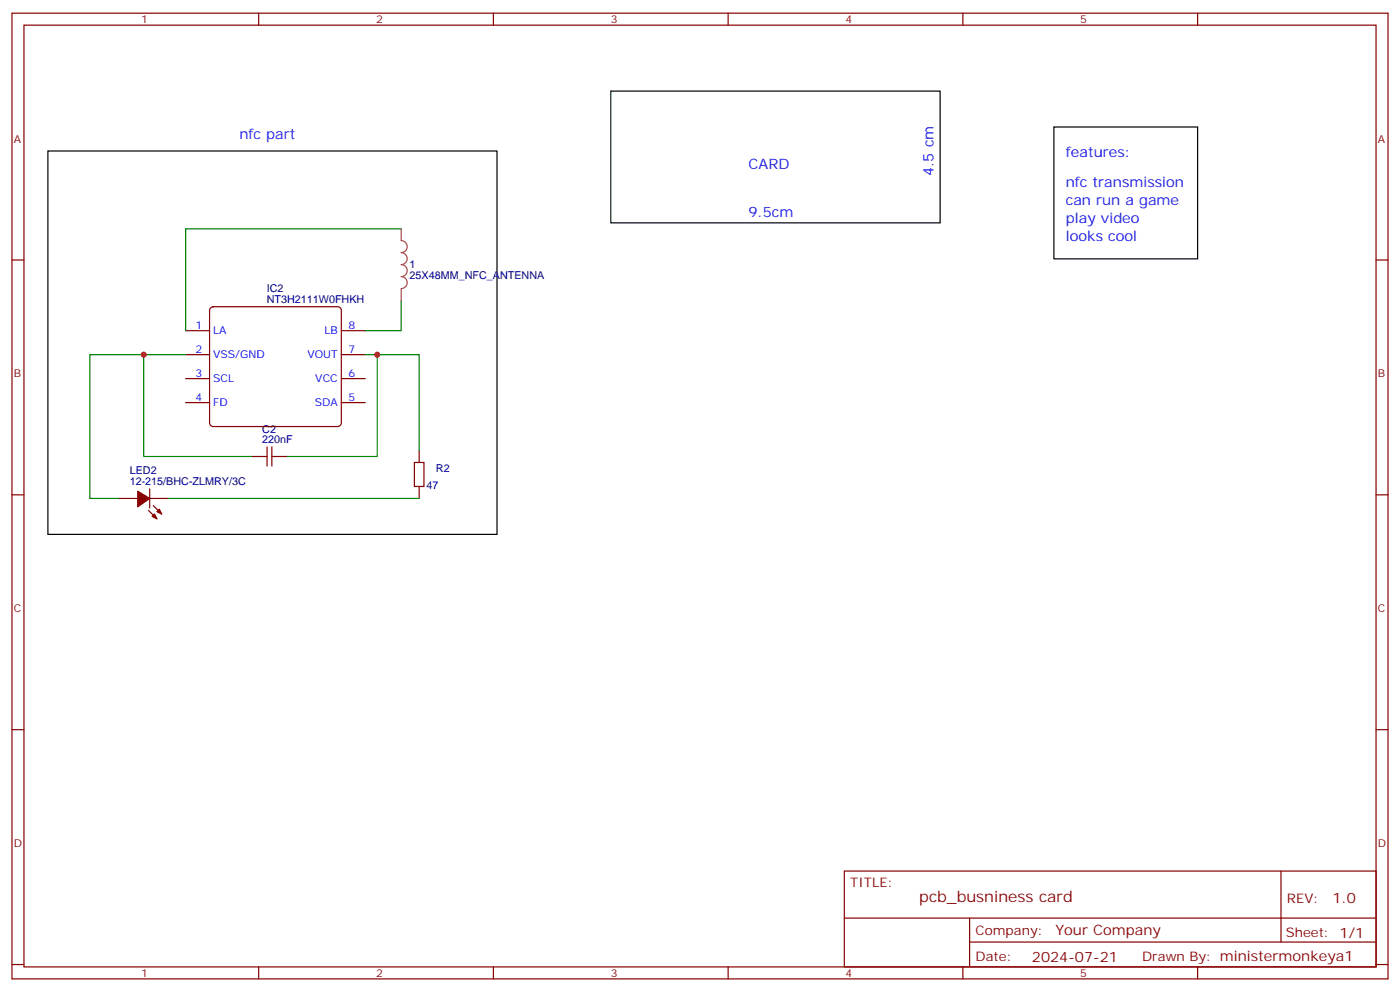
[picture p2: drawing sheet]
<svg xmlns="http://www.w3.org/2000/svg" width="412mm" height="292mm" viewBox="0 0 412 292" stroke-linecap="round" stroke-linejoin="round" font-family="sans-serif">
<g fill="none" stroke="#870000" stroke-width=".35">
<path d="M3.5 3.9h405.4v284.3h-405.4zM7.1 7.4h398.2v277.3h-398.2zM76.2 3.9v3.5M145.3 3.9v3.5M214.5 3.9v3.5M283.6 3.9v3.5M352.8 3.9v3.5M3.5 76.6h3.6M405.3 76.6h3.6M54.7 97.4h7M62 90.7l.8-.4h36.7l.6 .2 .4 .9v33.1l-.2 .7-.8 .4h-36.7l-.6-.2-.5-.9v-33.1zM100.5 97.4h7.1"/>
<path d="M54.7 104.4h7M54.7 118.5h7M54.7 111.5h7M100.5 104.4h7.1M100.5 118.5h7.1M100.5 111.5h7.1M74.1 134.4h4.6M78.7 131.6v5.6M80.1 131.6v5.6M80.1 134.4h4.6M122.1 136.2h2.8v7h-2.8zM123.5 132.6v3.6"/>
<path d="M3.5 145.7h3.6M35.3 146.8h5.3M43.7 150.3l2.5 2.5M44.1 146.8h5.3M44.1 143.9v5.7M45.2 148.9l2.4 2.4M123.5 143.2v3.6M405.3 145.7h3.6M3.5 214.8h3.6M405.3 214.8h3.6M248.7 256.5h156.6v28.2h-156.6zM377.3 256.5v20.9"/>
<path d="M248.7 270.3h156.5M285.6 277.4h119.6M285.6 270.3v14.1M3.5 284h3.6M76.2 284.7v3.5M145.3 284.7v3.5M214.5 284.7v3.5M283.6 284.7v3.5M352.8 284.7v3.5M405.3 284h3.6"/>
</g>
<path d="M118.2 67.4h-63.5v30M118.2 88.5v8.9h-10.6M42.3 104.4v30h31.8M54.7 104.4h-28.2v42.4h8.8M107.6 104.4h15.9v28.2M111.1 104.4v30h-26.4M49.4 146.8h74.1" fill="none" stroke="#008700" stroke-width=".35"/>
<path d="M179.9 26.8h97v38.8h-97zM310.4 37.4h42.4v38.8h-42.4zM14.1 44.4h132.3v112.9h-132.3z" fill="none" stroke="#000" stroke-width=".35"/>
<g fill="#870000" stroke="#870000" stroke-width=".35">
<path d="M46.2 150.6l.7-.7 .7 1.4z"/>
<path d="M45.5 151.3l.7 1.5-1.4-.8z"/>
<path d="M40.6 144.6l3.5 2.2-3.5 2.4z"/>
</g>
<path d="M118.2 67.4v3.5a1.76 1.76 0 0 1 1.7 1.7 1.76 1.76 0 0 1-1.7 1.8 1.76 1.76 0 0 1 1.7 1.7 1.76 1.76 0 0 1-1.7 1.8 1.76 1.76 0 0 1 1.7 1.8 1.76 1.76 0 0 1-1.7 1.7 1.76 1.76 0 0 1 1.7 1.8 1.76 1.76 0 0 1-1.7 1.8M118.2 85.1v3.4" fill="none" stroke="#a64a4a" stroke-width=".35"/>
<g fill="#c00">
<circle cx="42.3" cy="104.4" r=".88"/>
<circle cx="111.1" cy="104.4" r=".88"/>
</g>
<text font-size="4.6" fill="#800" x="270.8" y="265.5">pcb_busniness card</text>
<g font-size="4.2" fill="#00f">
<text x="70.6" y="40.9">nfc part</text>
<text x="314" y="46.2">features:</text>
<text x="220.5" y="49.7">CARD</text>
<text x="275" y="51.8" transform="rotate(-90 275 51.8)">4.5 cm</text>
<text x="314" y="55">nfc transmission</text>
<text x="220.5" y="63.9">9.5cm</text>
<text x="314" y="60.3">can run a game</text>
<text x="314" y="65.6">play video</text>
<text x="314" y="70.9">looks cool</text>
</g>
<g font-size="4.2" fill="#800">
<text x="392.5" y="265.7">1.0</text>
<text x="310.9" y="275.3">Your Company</text>
<text x="304" y="283.1">2024-07-21</text>
</g>
<g font-size="3.9" fill="#800">
<text x="250.5" y="261.1">TITLE:</text>
<text x="379.1" y="265.7">REV:</text>
<text x="287.4" y="275.3">Company:</text>
<text x="378.7" y="275.9">Sheet: 1/1</text>
<text x="287.4" y="282.9">Date:</text>
<text x="336.4" y="283">Drawn By: ministermonkeya1</text>
</g>
<g font-size="3.2" fill="#800">
<text x="41.6" y="6.9">1</text>
<text x="110.8" y="6.9">2</text>
<text x="179.9" y="6.9">3</text>
<text x="249.1" y="6.9">4</text>
<text x="318.2" y="6.9">5</text>
<text x="4.1" y="42">A</text>
<text x="405.9" y="42">A</text>
<text x="4.1" y="111.1">B</text>
<text x="405.9" y="111.1">B</text>
<text x="4.1" y="180.3">C</text>
<text x="405.9" y="180.3">C</text>
<text x="4.1" y="249.4">D</text>
<text x="405.9" y="249.4">D</text>
<text x="41.6" y="287.7">1</text>
<text x="110.8" y="287.7">2</text>
<text x="179.9" y="287.7">3</text>
<text x="249.1" y="287.7">4</text>
<text x="318.2" y="287.7">5</text>
</g>
<g font-size="3.2" fill="#000080">
<text x="120.6" y="82.2">25X48MM_NFC_ANTENNA</text>
<text x="120.6" y="79">1</text>
<text x="78.6" y="89.3">NT3H2111W0FHKH</text>
<text x="78.6" y="86.1">IC2</text>
<text x="77.3" y="130.5">220nF</text>
<text x="77.3" y="127.4">C2</text>
<text x="38.2" y="142.9">12-215/BHC-ZLMRY/3C</text>
<text x="38.2" y="139.7">LED2</text>
<text x="128.4" y="139.1">R2</text>
<text x="125.6" y="144.1">47</text>
</g>
<g font-size="3.2" fill="#00f">
<text x="57.6" y="97">1</text>
<text x="62.8" y="98.4">LA</text>
<text x="95.5" y="98.4">LB</text>
<text x="102.7" y="97">8</text>
<text x="57.6" y="104.1">2</text>
<text x="62.8" y="105.5">VSS/GND</text>
<text x="90.5" y="105.5">VOUT</text>
<text x="102.7" y="104.1">7</text>
<text x="57.6" y="111.1">3</text>
<text x="62.8" y="112.5">SCL</text>
<text x="92.9" y="112.5">VCC</text>
<text x="102.7" y="111.1">6</text>
<text x="57.6" y="118.2">4</text>
<text x="62.8" y="119.6">FD</text>
<text x="92.7" y="119.6">SDA</text>
<text x="102.7" y="118.2">5</text>
</g>
</svg>
